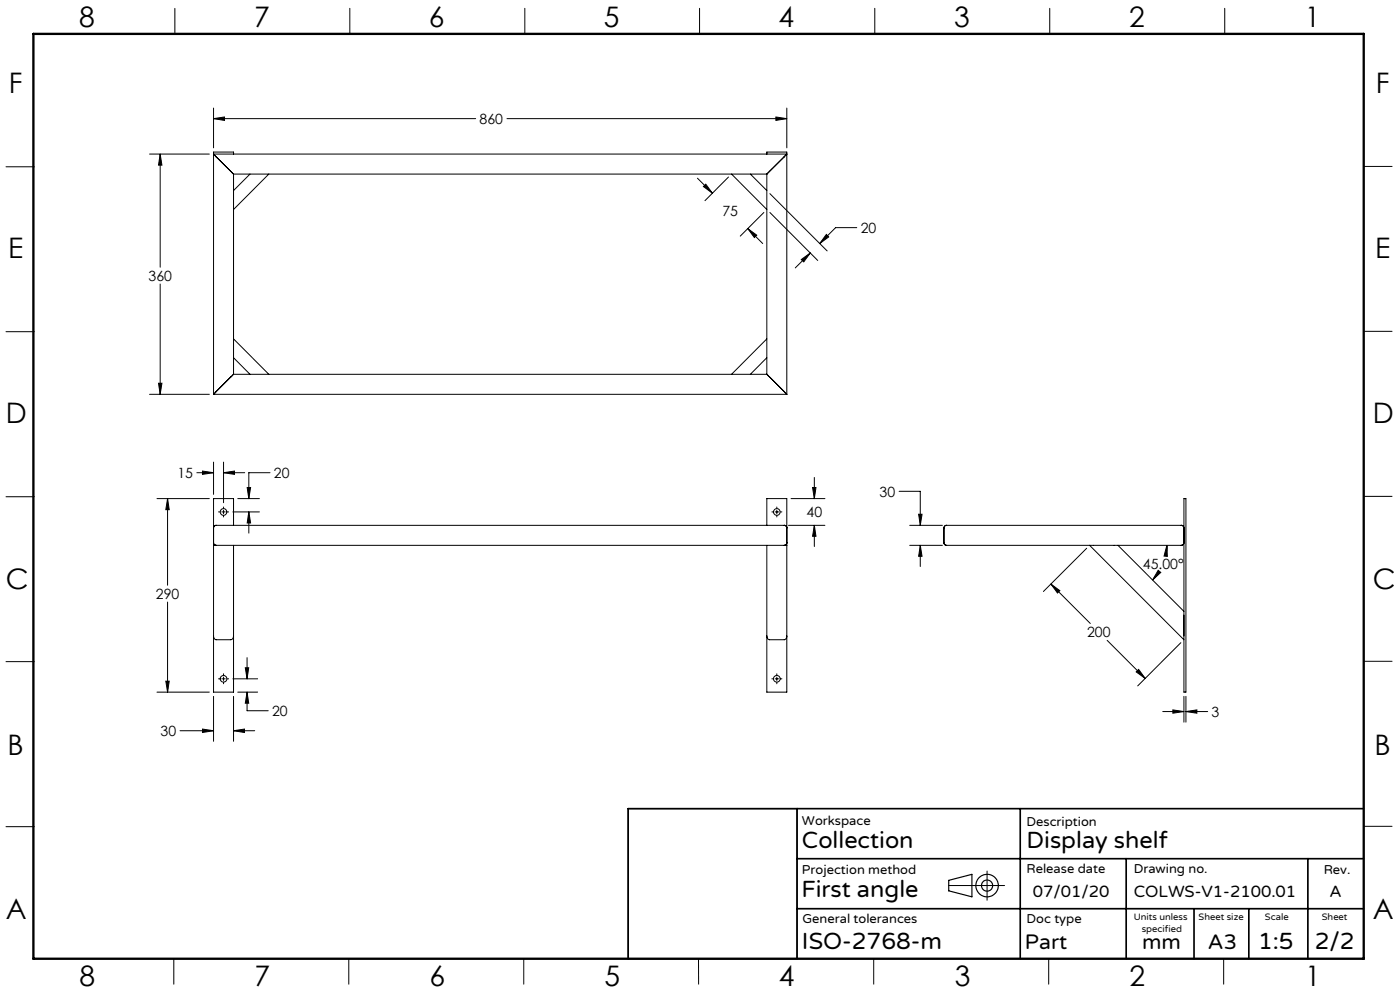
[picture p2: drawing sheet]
<svg xmlns="http://www.w3.org/2000/svg" width="420mm" height="297mm" viewBox="0 0 420 297" stroke-linecap="round" stroke-linejoin="round" font-family="sans-serif">
<g fill="none" stroke="#000" stroke-width=".35">
<path d="M284.6 263.8l7-1.8v6.8l-7-1.8z"/>
<circle cx="296.1" cy="265.4" r="1.66"/>
<circle cx="296.1" cy="265.4" r="3.4"/>
</g>
<g fill="none" stroke="#000" stroke-width=".3">
<path d="M52.5 2.5v7.7M105 2.5v7.7M157.4 2.5v7.7M209.9 2.5v7.7M262.4 2.5v7.7M314.9 2.5v7.7M367.4 2.5v7.7M64.1 35.6l3.2-.5v1zM64.1 32.4v11.9M64.1 35.6h78.6M152.1 35.6h83.9M232.8 35.1l3.2 .5-3.2 .5z"/>
<path d="M236 32.4v11.9M1.8 50h8.5M44.9 46.2h17.9M48 46.2l.6 3.3h-1zM48 46.2v33.9M64.1 46.2l.7 .8M64.1 46.2h171.9M64.8 47l4.5 4.4M69.3 51.4l.8 .8M70.1 46.2v-.6h-6v72.6M70.1 52.2v60M70.1 52.2h159.9"/>
<path d="M75 52.2l-4.9 4.9M80.6 52.2l-10.5 10.6M209.2 53.4l4.5 4.5M211 55.9l.7-.7 2 2.7zM218.5 53.1l-7 7M219.5 52.2l10.5 10.6M225.1 52.2l4.9 4.9M230 46.2v-.6h6v72.6M230 52.2v60M231 58l17.1 17.2M235.3 47l-5.3 5.2M236 46.2l-.7 .8"/>
<path d="M409.1 49.9h8.5M224.3 68.5l2.7 2-.7 .7zM224.3 68.5l4.5 4.5M229.2 63.7l-7.1 7.1M231 63.7l14.3 14.4M240.4 77.8l2.7-2-2 2.7zM243.1 75.8l-4.5 4.5M247.9 70.3l.7 .7-2.7 2zM257 68.2h-6.3l-4.8 4.8M1.8 99.4h8.5M48 85.1v33.1M409.1 99.3h8.5"/>
<path d="M44.9 118.2h17.9M47.6 114.9h1l-.6 3.3zM64.1 118.2h171.9M64.8 117.4l-.7 .8M70.1 112.2l-5.3 5.2M70.1 107.2l4.9 5M70.1 101.6l10.5 10.6M70.1 112.2h159.9M230 112.2l5.3 5.2M230 107.2l-4.9 5M230 101.6l-10.5 10.6M235.3 117.4l.7 .8"/>
<path d="M64.1 138.5v9.7M67.1 138.5v12.2M1.8 148.9h8.5M47.1 149.4h15.7M50.3 149.4l.5 3.3h-1.1zM50.3 149.4v26M59.1 141.7h5M60.7 141.2l3.4 .5-3.4 .5zM64.3 157.7l-.2 .5 .2-.6 .5-.2zM64.8 157.4h170.5M65.5 153.4h.5M66.5 153.4h1.1"/>
<path d="M67.1 151.9v.5M67.1 152.9v1M67.1 154.4v.5M67.1 141.7l3.2-.5v1zM67.1 141.7h6.3M68.1 153.4h.5M69.8 153.4h8M70.1 157.4v-8h-6v58h6v-44M71.3 149.4h6.5M74.2 146.1h1l-.6 3.3zM74.6 153.4l.6 3.3h-1zM74.6 153.4v6.4"/>
<path d="M81 141.7h-6.4v7.7M230 157.4v-8h6v58h-6v-44M231.6 153.4h.4M232.6 153.4h1M233 151.9v.5M233 152.9v1M233 154.4v.5M234.1 153.4h.5M235.3 157.4l.5 .2 .2 .6a.73 .73 0 0 0-.7-.8zM236.5 157.4h11M237.3 149.4h10.2M243.8 146.1h1l-.5 3.3z"/>
<path d="M244.3 157.4l.5 3.3h-1zM244.3 143.1v6.3M244.3 157.4v6.4M269.7 147.2h6.4v10.2M272.9 157.4h9.8M275.6 154.1h1l-.5 3.3zM283.2 158.2v4.4M284 157.4a.78 .78 0 0 0-.8 .8M284 157.4l-.5 .2-.3 .6M284 157.4h70.4M354.4 157.4l.5 .2 .3 .6a.78 .78 0 0 0-.8-.8zM355.2 149.4h.6v58h-.6z"/>
<path d="M409.1 148.8h8.5M64.1 163.4h.7M64.1 162.6a.78 .78 0 0 0 .7 .8M64.8 163.4h170.5M235.3 163.4h.7M236 162.6l-.1 .6-.6 .2a.78 .78 0 0 0 .7-.8zM272.9 163.4h9.8M276.1 163.4l.5 3.3h-1zM276.1 163.4v6.4M283.2 162.6l.3 .7 .5 .1M284 163.4h42.9M315.3 175l2.7 2-.7 .7z"/>
<path d="M315.3 175l11.8 11.9M326 164.3l-13 13M326.9 163.4h8.5M326.9 163.4l28.3 28.3M335.4 163.4l19.8 19.8M347.5 170.9l.7 .7-2.4 2.2zM347.6 171.6l-1.8 2.2M350.1 163.4l.1 3.4-1-.2zM350.1 163.4l-.4 3.1M355.2 162.6l-.3 .6-.5 .2h-19M1.8 198.3h8.5M50.3 180.4v27"/>
<path d="M64.1 190.6l.1 .7 .6 .4h4.5a1.07 1.07 0 0 0 .8-1.1M74.1 197.1v6.3M230 190.6a1.07 1.07 0 0 0 .9 1.1h4.4l.6-.4 .1-.7M332.1 191.9l11.5 11.4M354.3 192.6l-13 13M409.1 198.2h8.5M47.1 207.4h15.7M49.7 204.1h1.1l-.5 3.3zM54 219h10.1M60.7 218.5l3.4 .5-3.4 .5zM64.1 208.7v13.5M65.5 203.4h.5"/>
<path d="M66.5 203.4h1.1M67.1 201.9v.5M67.1 202.9v1M67.1 204.5v.4M68.1 203.4h.5M69.8 203.4h7.5M70.1 219l3.2-.5v1zM70.1 208.7v13.5M70.1 219h6.3M71.3 207.4h6M73.6 200.1h1l-.5 3.3zM74.1 207.4l.5 3.3h-1z"/>
<path d="M74.1 207.4v5.6h6.4M231.6 203.4h.4M232.6 203.4h1M233 201.9v.5M233 202.9v1M233 204.5v.4M234.1 203.4h.5M341.6 200.6l2 2.7-2.7-1.9zM348.8 213.3h6.4M351.9 212.8l3.3 .5-3.3 .4zM355.2 208.7v7.7M355.8 213.3l3.3-.5v.9z"/>
<path d="M355.8 208.7v7.7M355.8 213.3h6.5M1.8 247.8h8.5M188.5 242.4h50.6v44.9h-50.6zM409.1 247.6h8.5M284.6 265.4h16.8M296.1 261.1v8.7M52.1 287.3v7.7M104.6 287.3v7.7M157.1 287.3v7.7M209.6 287.3v7.7M262.1 287.3v7.7"/>
<path d="M314.6 287.3v7.7M367.1 287.3v7.7"/>
<circle cx="67" cy="153.4" r="1"/>
<circle cx="233.1" cy="153.4" r="1"/>
<circle cx="67" cy="203.4" r=".99"/>
<circle cx="233.1" cy="203.4" r="1"/>
</g>
<path d="M239.1 242.4v44.9M239.1 257.3h170M306.1 242.4v44.9M337.9 257.3v30M392.4 257.3v30M409.1 242.4h-220.6v44.9M239.1 272.3h170M358.2 272.3v15M374.6 272.3v15" fill="none" stroke="#000" stroke-width=".5"/>
<path d="M10 10.2h399.1v277.1h-399.1z" fill="none" stroke="#000" stroke-width=".7"/>
<path d="M49.7 204.1h1.1l-.5 3.3zM50.3 149.4l.5 3.3h-1.1zM60.7 218.5l3.4 .5-3.4 .5zM70.1 219l3.2-.5v1zM73.6 200.1h1l-.5 3.3zM74.1 207.4l.5 3.3h-1zM74.6 153.4l.6 3.3h-1zM74.2 146.1h1l-.6 3.3zM67.1 141.7l3.2-.5v1zM60.7 141.2l3.4 .5-3.4 .5zM243.8 146.1h1l-.5 3.3zM244.3 157.4l.5 3.3h-1zM211 55.9l.7-.7 2 2.7zM224.3 68.5l2.7 2-.7 .7zM240.4 77.8l2.7-2-2 2.7zM247.9 70.3l.7 .7-2.7 2zM48 46.2l.6 3.3h-1zM47.6 114.9h1l-.6 3.3zM64.1 35.6l3.2-.5v1zM232.8 35.1l3.2 .5-3.2 .5zM341.6 200.6l2 2.7-2.7-1.9zM315.3 175l2.7 2-.7 .7zM347.5 170.9l.7 .7-2.4 2.2zM350.1 163.4l.1 3.4-1-.2zM351.9 212.8l3.3 .5-3.3 .4zM355.8 213.3l3.3-.5v.9zM275.6 154.1h1l-.5 3.3zM276.1 163.4l.5 3.3h-1z" fill="#000"/>
<g font-size="8.5">
<text x="23.8" y="8">8</text>
<text x="76.3" y="8">7</text>
<text x="128.7" y="8">6</text>
<text x="181.2" y="8">5</text>
<text x="233.6" y="8">4</text>
<text x="286.3" y="8">3</text>
<text x="338.7" y="8">2</text>
<text x="391.4" y="8">1</text>
<text x="2.7" y="28">F</text>
<text x="412.8" y="28">F</text>
<text x="2.4" y="77.2">E</text>
<text x="412.5" y="77.2">E</text>
<text x="1.8" y="126.8">D</text>
<text x="411.9" y="126.9">D</text>
<text x="1.8" y="176.6">C</text>
<text x="411.9" y="176.7">C</text>
<text x="2.3" y="226.2">B</text>
<text x="412.4" y="226.2">B</text>
<text x="1.7" y="275.4">A</text>
<text x="411.8" y="275.5">A</text>
<text x="23.9" y="295.5">8</text>
<text x="76.4" y="295.5">7</text>
<text x="128.8" y="295.5">6</text>
<text x="181.3" y="295.5">5</text>
<text x="233.7" y="295.5">4</text>
<text x="286.4" y="295.5">3</text>
<text x="338.8" y="295.5">2</text>
<text x="391.5" y="295.5">1</text>
</g>
<g font-size="7.1">
<text x="240.6" y="254">Collection</text>
<text x="308" y="254">Display shelf</text>
<text x="240.4" y="268.8">First angle</text>
<text x="240.6" y="284.3">ISO-2768-m</text>
<text x="377.4" y="284.3">1:5</text>
<text x="394.4" y="284.3">2/2</text>
</g>
<g font-size="6.3">
<text x="307.5" y="284.3">Part</text>
<text x="342.6" y="284.3">mm</text>
<text x="362.4" y="284.3">A3</text>
</g>
<g font-size="4.9">
<text x="309.9" y="268.7">07/01/20</text>
<text x="340.1" y="268.7">COLWS-V1-2100.01</text>
<text x="398.9" y="268.7">A</text>
</g>
<g font-size="4.2">
<text x="143.9" y="37.1">860</text>
<text x="216.7" y="64.8">75</text>
<text x="258.2" y="69.8">20</text>
<text x="44.6" y="84.2">360</text>
<text x="53.2" y="143.2">15</text>
<text x="82.2" y="143.2">20</text>
<text x="263.9" y="148.8">30</text>
<text x="242" y="154.9">40</text>
<text x="342.9" y="170.6">45.00°</text>
<text x="46.8" y="179.5">290</text>
<text x="326.1" y="191">200</text>
<text x="81.6" y="214.6">20</text>
<text x="363.5" y="214.8">3</text>
<text x="48.2" y="220.6">30</text>
</g>
<g font-size="3.9">
<text x="240.6" y="247.2">Workspace</text>
<text x="307.9" y="247.4">Description</text>
<text x="240.6" y="262.1">Projection method</text>
<text x="308" y="261.5">Release date</text>
<text x="340.1" y="261.5">Drawing no.</text>
<text x="397.1" y="262.1">Rev.</text>
<text x="240.7" y="276.6">General tolerances</text>
<text x="308" y="276.6">Doc type</text>
</g>
<g font-size="2.8">
<text x="340.1" y="275.6">Units unless</text>
<text x="359.6" y="275.6">Sheet size</text>
<text x="379.5" y="275.8">Scale</text>
<text x="396.5" y="275.6">Sheet</text>
<text x="342.5" y="279.4">specified</text>
</g>
</svg>
